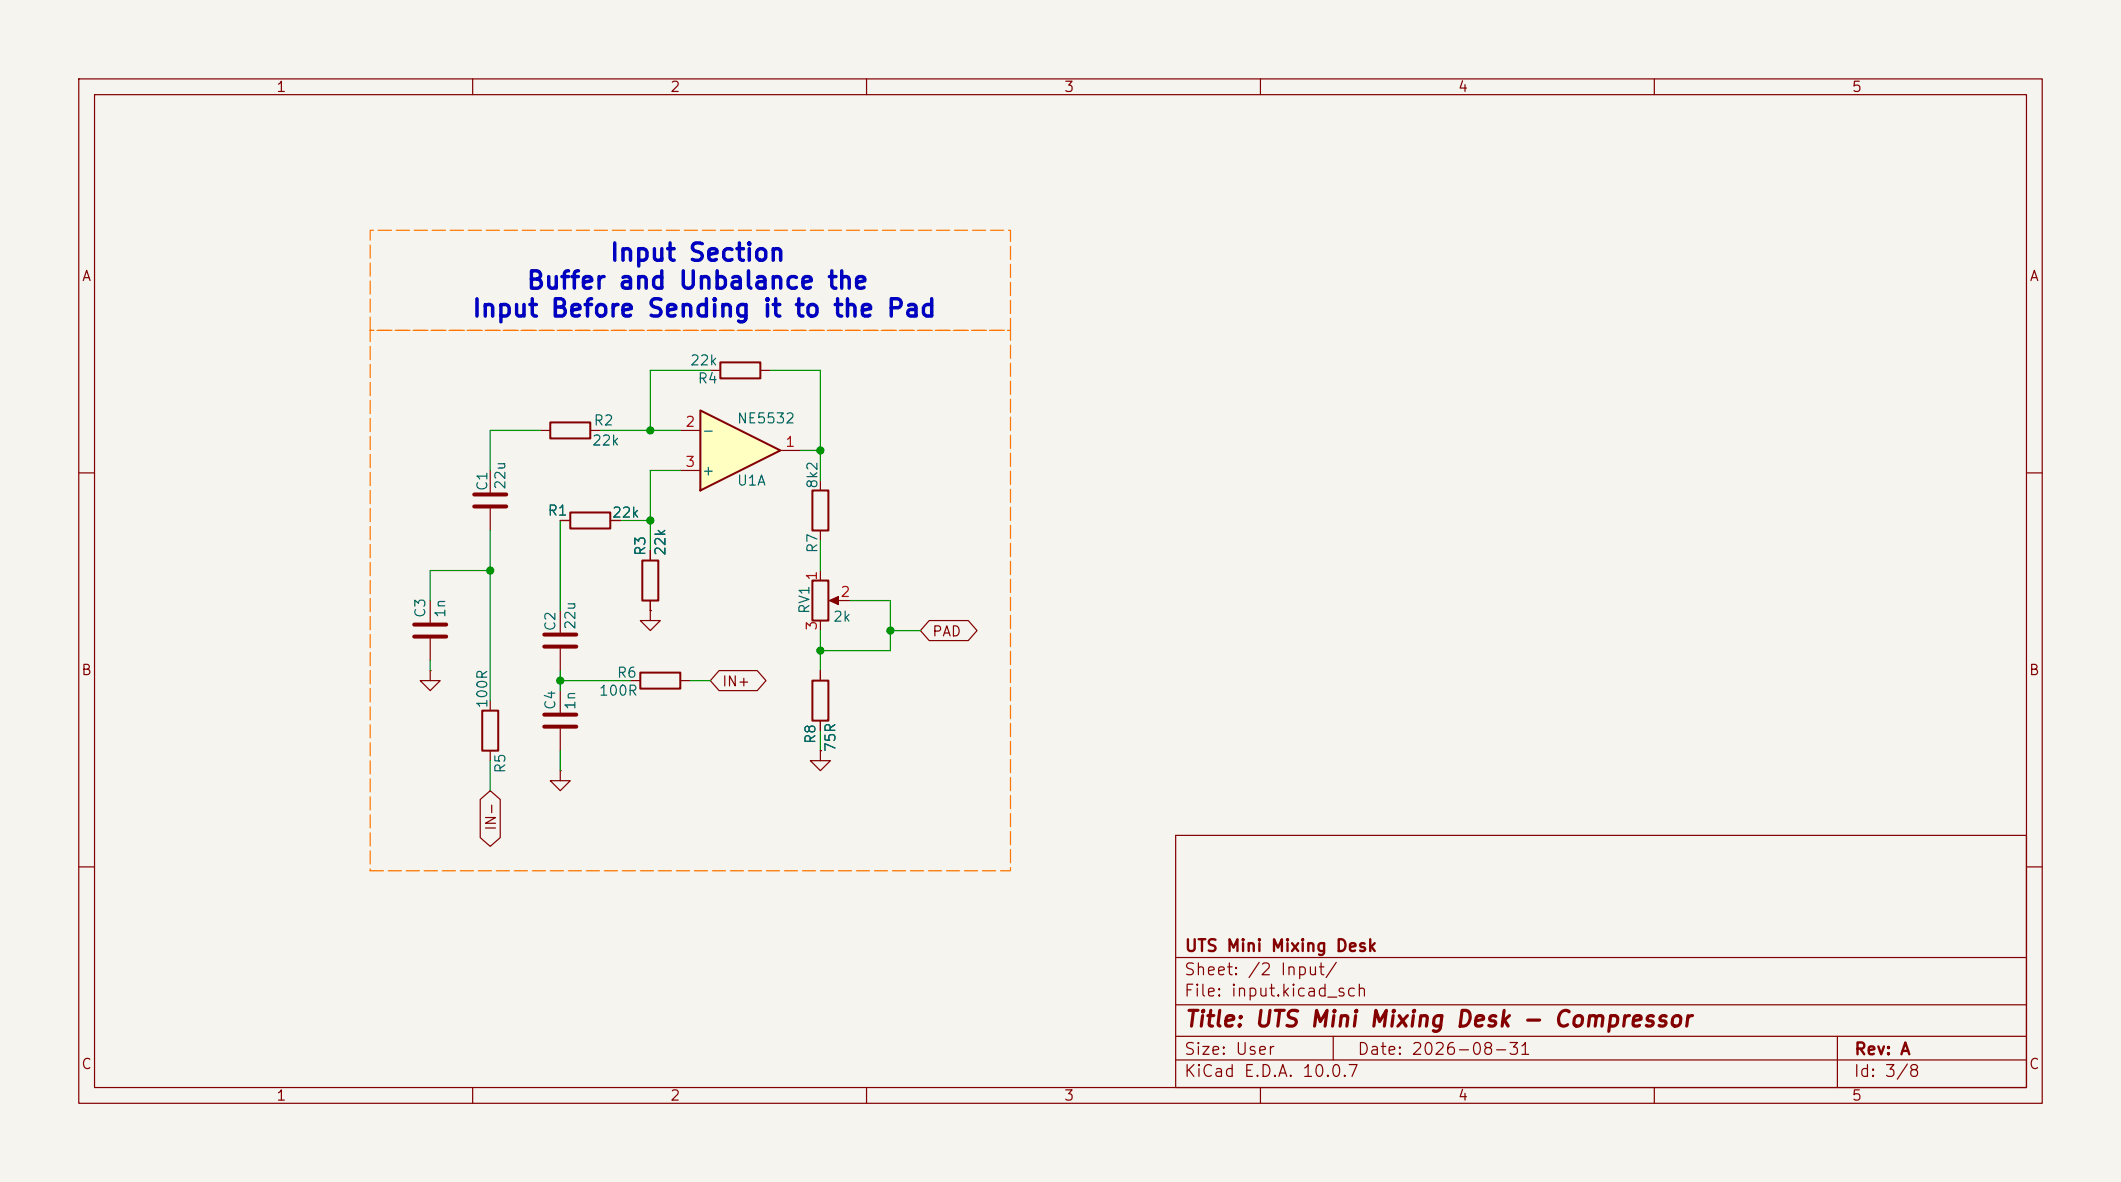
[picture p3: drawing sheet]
<svg xmlns="http://www.w3.org/2000/svg" width="269mm" height="150mm" viewBox="0 0 269 150" stroke-linecap="round" stroke-linejoin="round" font-family="sans-serif">
<path d="M0 0h269.2v150h-269.2z" fill="#f5f4ef" stroke="#f5f4ef" stroke-width=".13"/>
<g fill="none" stroke="#840000" stroke-width=".15">
<path d="M10 10h249.2v130h-249.2zM12 12h245.2v126h-245.2zM60 10v2M110 10v2M160 10v2M210 10v2M10 60h2M54.6 76.2v2.8M71.1 77.5v2.8M71.1 66.1h1.3M77.5 66.1h1.2M82.5 77.5v1.3h1.3l-1.3 1.2-1.2-1.2h1.2"/>
<path d="M82.5 77.5h.1M82.5 69.9v1.2M82.5 76.2v1.3M104.1 72.4v1.3M104.1 78.8v1.2M105.7 76.2h2.2M257.2 60h2M54.6 85.1v1.3h1.3l-1.3 1.2-1.3-1.2h1.3M54.6 85.1h.1M54.6 81v2.8M62.2 88.9v1.3M62.2 95.3v1.2"/>
<path d="M71.1 97.8v1.3h1.3l-1.3 1.2-1.3-1.2h1.3M71.1 97.8h.1M71.1 82.3v2.8M71.1 87.6v2.8M71.1 92.5v2.8M80 86.4h1.3M86.4 86.4h1.2M104.1 95.3v1.2h1.3l-1.3 1.3-1.2-1.3h1.2M104.1 95.3h.1M104.1 85.1v1.3M104.1 91.5v1.2M10 110h2"/>
<path d="M149.2 106h108v32h-108zM257.2 110h2M60 138v2M110 138v2M149.2 134.5h108M149.2 131.5h108M149.2 127.5h108M149.2 121.5h108M160 138v2M169.2 131.5v3M210 138v2M233.2 131.5v6.5"/>
</g>
<path d="M52.6 79.3h4M52.6 80.8h4M69.1 90.7h4.1M69.1 92.2h4.1M69.1 82.1h4.1M69.1 80.5h4.1" fill="none" stroke="#840000" stroke-width=".51"/>
<path d="M72.4 65h5.1v2.1h-5.1zM81.5 71.1h2.1v5.1h-2.1zM103.1 73.7h2.1v5.1h-2.1zM61.2 90.2h2v5.1h-2zM81.3 85.4h5.1v2h-5.1zM103.1 86.4h2.1v5.1h-2.1z" fill="none" stroke="#840000" stroke-width=".25"/>
<path d="M105.3 76.2l1.1-.5v1z" fill="#840000" stroke="#840000" stroke-width=".15"/>
<path d="M88.9 52.1l10.2 5.1-10.2 5z" fill="#ffffc2"/>
<path d="M69.8 53.6h5.1v2h-5.1zM88.9 52.1l10.2 5.1-10.2 5zM91.4 46h5.1v2h-5.1zM103.1 62.2h2.1v5.1h-2.1z" fill="none" stroke="#840000" stroke-width=".25"/>
<g fill="none" stroke="#840000" stroke-width=".15">
<path d="M62.2 59.7v2.8M68.6 54.6h1.2M74.9 54.6h1.3M86.4 54.6h2.5M86.4 59.7h2.5M90.2 47h1.2M96.5 47h1.3M99.1 57.2h2.5M62.2 64.5v2.8M71.1 66.1h1.3M77.5 66.1h1.2M82.5 77.5h.1"/>
<path d="M82.5 69.9v1.2M82.5 76.2v1.3M104.1 61v1.2M104.1 67.3v1.3M118 78.8h4.9l1.1 1.2-1.1 1.3h-4.9l-1.2-1.3zM91.3 85.1h4.8l1.1 1.3-1.1 1.2h-4.8l-1.1-1.2zM104.1 95.3h.1M104.1 85.1v1.3M104.1 91.5v1.2M61 101.5l1.2-1.2 1.3 1.2v4.8l-1.3 1.1-1.2-1.1z"/>
</g>
<path d="M60.2 64.3h4.1M60.2 62.8h4.1" fill="none" stroke="#840000" stroke-width=".51"/>
<path d="M47 41.9v-12.7h81.3v12.7h-81.3M47 110.5h81.3v-68.6h-81.3v68.6" fill="none" stroke="#f70" stroke-width=".15" stroke-dasharray="1.7 .6"/>
<g fill="none" stroke="#009600" stroke-width=".15">
<path d="M68.6 54.6h-6.4v5.1M76.2 54.6h10.2M86.4 59.7h-3.9v10.2M90.2 47h-7.7v7.6M97.8 47h6.3v14M101.6 57.2h2.5M62.2 67.3v21.6M62.2 72.4h-7.6v3.8M71.1 66.1v11.4M78.7 66.1h3.8M104.1 68.6v3.8M107.9 76.2h5.1v6.4h-8.9"/>
<path d="M54.6 83.8v1.3M62.2 96.5v3.8M71.1 85.1v2.5M71.1 95.3v2.5M71.1 86.4h8.9M87.6 86.4h2.6M104.1 80v5.1M104.1 92.7v2.6M113 80h3.8"/>
</g>
<g fill="#009600" stroke="#009600" stroke-width=".13">
<circle cx="104.1" cy="57.2" r=".46"/>
<circle cx="82.5" cy="54.6" r=".46"/>
<circle cx="113" cy="80" r=".46"/>
<circle cx="82.5" cy="66.1" r=".46"/>
<circle cx="71.1" cy="86.4" r=".46"/>
<circle cx="104.1" cy="82.6" r=".46"/>
<circle cx="62.2" cy="72.4" r=".46"/>
</g>
<g font-size="2.2" fill="#0000c2">
<text x="77.3" y="33.7">Input Section</text>
<text x="59.8" y="40.8">Input Before Sending it to the Pad</text>
<text x="66.7" y="37.2">Buffer and Unbalance the</text>
</g>
<text font-size="2" fill="#840000" x="150.2" y="130.8">Title: UTS Mini Mixing Desk - Compressor</text>
<g font-size="1.5" fill="#840000">
<text x="150.2" y="124.2">Sheet: /2 Input/</text>
<text x="150.3" y="121.1">UTS Mini Mixing Desk</text>
<text x="150.2" y="126.9">File: input.kicad_sch</text>
<text x="150.2" y="137.1">KiCad E.D.A. 10.0.7</text>
<text x="150.2" y="134.3">Size: User</text>
<text x="172.2" y="134.3">Date: 2026-08-31</text>
<text x="235.2" y="137.1">Id: 3/8</text>
<text x="235.3" y="134.2">Rev: A</text>
</g>
<g font-size="1.3" fill="#840000">
<text x="35" y="12">1</text>
<text x="85" y="12">2</text>
<text x="135" y="12">3</text>
<text x="185" y="12">4</text>
<text x="235" y="12">5</text>
<text x="10.3" y="36">A</text>
<text x="257.6" y="36">A</text>
<text x="118.2" y="81.1">PAD</text>
<text x="10.2" y="86">B</text>
<text x="91.6" y="87.4">IN+</text>
<text x="257.5" y="86">B</text>
<text x="63.3" y="105.5" transform="rotate(-90 63.3 105.5)">IN-</text>
<text x="10.2" y="136">C</text>
<text x="257.5" y="136">C</text>
<text x="35" y="140">1</text>
<text x="85" y="140">2</text>
<text x="135" y="140">3</text>
<text x="185" y="140">4</text>
<text x="235" y="140">5</text>
</g>
<g font-size="1.3" fill="#006464">
<text x="87.5" y="46.7">22k</text>
<text x="88.5" y="49">R4</text>
<text x="75.1" y="56.9">22k</text>
<text x="75.3" y="54.3">R2</text>
<text x="89" y="55.6">-</text>
<text x="93.5" y="54.1">NE5532</text>
<text x="62.2" y="62.4" transform="rotate(-90 62.2 62.4)">C1</text>
<text x="64.5" y="62.2" transform="rotate(-90 64.5 62.2)">22u</text>
<text x="69.4" y="65.7">R1</text>
<text x="89" y="60.7">+</text>
<text x="93.5" y="61.9">U1A</text>
<text x="104.1" y="62.1" transform="rotate(-90 104.1 62.1)">8k2</text>
<text x="77.6" y="66">22k</text>
<text x="82.2" y="70.6" transform="rotate(-90 82.2 70.6)">R3</text>
<text x="84.8" y="70.6" transform="rotate(-90 84.8 70.6)">22k</text>
<text x="104.1" y="70.3" transform="rotate(-90 104.1 70.3)">R7</text>
<text x="54.3" y="78.5" transform="rotate(-90 54.3 78.5)">C3</text>
<text x="56.8" y="78.5" transform="rotate(-90 56.8 78.5)">1n</text>
<text x="70.8" y="80.2" transform="rotate(-90 70.8 80.2)">C2</text>
<text x="73.4" y="80" transform="rotate(-90 73.4 80)">22u</text>
<text x="103.1" y="78" transform="rotate(-90 103.1 78)">RV1</text>
<text x="105.6" y="79.2">2k</text>
<text x="62.2" y="90" transform="rotate(-90 62.2 90)">100R</text>
<text x="75.9" y="88.6">100R</text>
<text x="78.2" y="86.3">R6</text>
<text x="70.8" y="90.2" transform="rotate(-90 70.8 90.2)">C4</text>
<text x="73.4" y="90.2" transform="rotate(-90 73.4 90.2)">1n</text>
<text x="103.8" y="94.5" transform="rotate(-90 103.8 94.5)">R8</text>
<text x="106.4" y="95.5" transform="rotate(-90 106.4 95.5)">75R</text>
<text x="64.5" y="98.2" transform="rotate(-90 64.5 98.2)">R5</text>
</g>
<g font-size="1.3" fill="#a90000">
<text x="86.9" y="54.5">2</text>
<text x="86.9" y="59.6">3</text>
<text x="99.6" y="57">1</text>
<text x="104" y="73.8" transform="rotate(-90 104 73.8)">1</text>
<text x="106.6" y="76.1">2</text>
<text x="104" y="80.1" transform="rotate(-90 104 80.1)">3</text>
</g>
</svg>
